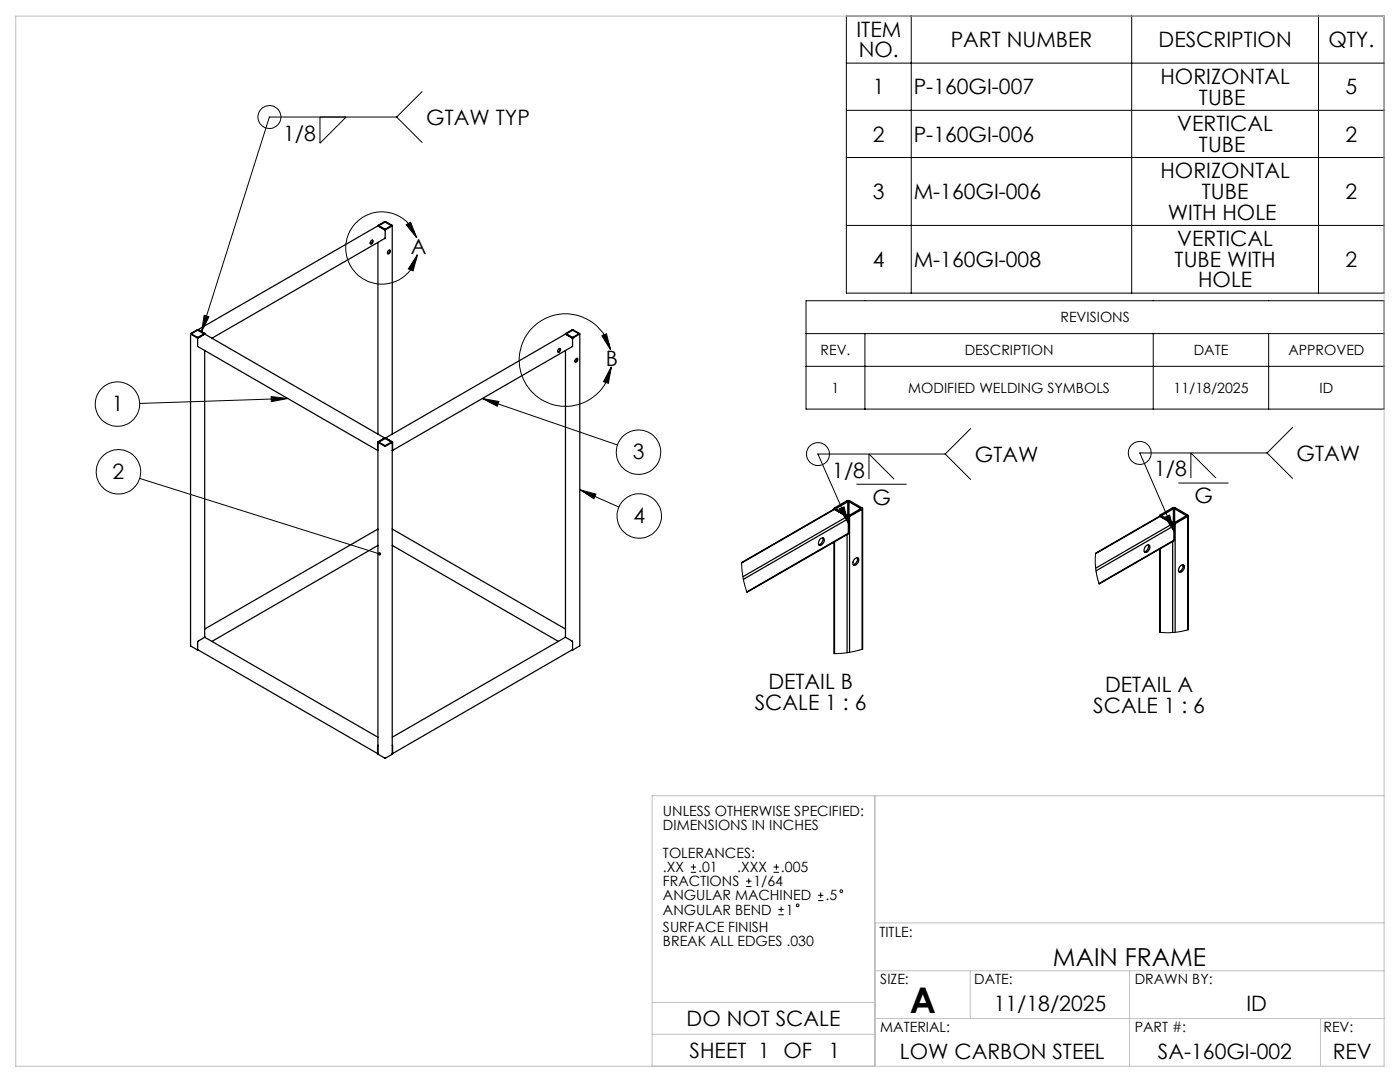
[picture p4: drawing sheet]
<svg xmlns="http://www.w3.org/2000/svg" width="279mm" height="216mm" viewBox="0 0 279 216" stroke-linecap="round" stroke-linejoin="round" font-family="sans-serif">
<g fill="none" stroke="#000" stroke-width=".25">
<path d="M74 48a.25 .25 0 0 1 .4 0 .25 .25 0 0 1 0 .4 .27 .27 0 0 1-.2 .3 .27 .27 0 0 1-.3-.3zM74.3 47.9a.54 .54 0 0 1-.4 .7M75.4 45v.1M75.4 48.4v38.2M75.5 45.1v-.2l1.3-.7 1.5 .8-1.3 .8h-.3M75.5 45.1l-36 20.7M75.5 45.1l1.2 .7M75.6 45l1.3-.7 1.2 .7-1.3 .7zM76.7 45.8l.2 .2-.1 1.6-34.5 19.9M77.5 50h.1a.23 .23 0 0 1 .3 0 .23 .23 0 0 1 0 .3 .29 .29 0 0 1-.2 .3 .29 .29 0 0 1-.4-.1zM77.8 49.9v.3l-.5 .4M78.3 45v41.6"/>
<path d="M38 66.6v62.3l1.5 .7M38.2 66.6l1.3-.7 1.1 .7-1.2 .7zM39.6 67.4l-.2 .2 .1 1.5 35.9 20.8M40.8 66.5l.1 .2M40.8 66.5l-1.4-.7-1.4 .8 1.4 .9 .2-.1M40.8 66.5v.2M40.8 66.7h.1M40.8 66.7l-1.2 .7M40.9 66.6v.1M40.9 70v57.2M40.9 66.7l35.9 20.7M111.5 69.6a.26 .26 0 0 1 .4 0 .26 .26 0 0 1-.1 .4 .26 .26 0 0 1-.2 .3 .26 .26 0 0 1-.3-.2z"/>
<path d="M111.7 69.5v.5l-.4 .2M112.9 66.6v.1M112.9 70v57.2M112.9 66.7v-.2l1.3-.7 1.5 .8-1.3 .8h-.2M112.9 66.7l-36 20.7M112.9 66.7l1.3 .7M113.1 66.6l1.2-.7 1.2 .7-1.3 .7zM114.2 67.4l.1 1.7-36 20.8M115 71.6a.21 .21 0 0 1 .3 0 .21 .21 0 0 1 0 .3 .29 .29 0 0 1-.2 .3 .29 .29 0 0 1-.4-.2zM115.1 71.5h.1a.56 .56 0 0 1-.4 .7M115.7 66.6v62.3l-1.5 .7M75.4 88.2v62.3l1.4 .8 1.5-.8v-62.3"/>
<path d="M75.5 88.2v.1l1.3 .7 1.4-.7v-.1M75.5 88.2l1.4-.8 1.3 .8M75.5 88.2l-.1 .1v1.6M75.6 88.2l1.3-.7 1.2 .8-1.3 .6zM78.2 88.2l.2 .1-.1 1.6M75.4 108.8l-33.1 19.2M75.4 105.6l-34.5 19.9M78.3 105.6l34.6 19.9M78.3 108.8l33.1 19.2M163.7 107.6a.48 .48 0 0 1 .7-.2 .48 .48 0 0 1 .1 .7 .71 .71 0 0 1-1.1 .6v-.5zM164.2 107.3a1.11 1.11 0 0 1-.8 1.4M166.4 101.5v.1"/>
<path d="M166.4 108.2v22.2M166.5 101.6l-.1-.1 .1-.1 2.7-1.5h.3l2.5 1.5 .2 .1-.2 .1M166.5 101.6h-.1l-18.4 10.7M166.5 101.6l-18.5 10.8M166.5 101.6l2.6 1.5M166.5 108.1v22.3M166.9 101.4v.2M166.9 101.6l2.3 1.3M169.1 103.1h.4M169.1 103.1l.2 .4M169.1 106.6v23.6M169.1 103.1l-20.8 12"/>
<path d="M169.2 100.1h.2M169.2 102.9h.2M169.2 100.1l-2.3 1.3M169.2 100.1v2.8M169.3 106.4l-.1 .2-20.1 11.6M169.3 103.5v2.9M169.3 103.5l-21 12.1M169.3 106.4l-20.3 11.7M169.4 100.1l2.3 1.3M169.4 100.1v2.8M169.5 103.1v27.1M170.5 111.6a.47 .47 0 0 1 .7-.3 .47 .47 0 0 1 .1 .7 .73 .73 0 0 1-1 .7l-.1-.5z"/>
<path d="M171.1 111.3a1.14 1.14 0 0 1-.8 1.4M171.7 101.4v.2M171.7 101.6l-2.3 1.3M172 101.6l-2.5 1.5M172 101.6v27.9M172.2 101.5v28M228.8 108.8a.45 .45 0 0 1 .6 0 .45 .45 0 0 1 0 .7 .71 .71 0 0 1-1 .6v-.5zM229.2 108.7a1.14 1.14 0 0 1-.8 1.4M231.4 102.9v.1M231.4 109.6v16.6M231.5 103l-.1-.1 .1-.1 2.8-1.6 2.7 1.6 .1 .1-.1 .1M231.5 103h-.1l-12.7 7.4"/>
<path d="M231.5 103l-12.8 7.5M231.5 103l2.5 1.5M231.5 109.5v16.7M231.9 102.8v.2M231.9 103l2.3 1.3M234 104.5h.5M234 104.5l.3 .4M234 108.1v18.1M234 104.5l-15.3 8.9M234.2 104.3h.2M234.2 101.5h.2M234.2 101.5l-2.3 1.3"/>
<path d="M234.2 101.5v2.8M234.3 107.8l-.1 .2-14.8 8.5M234.3 104.9v2.9M234.3 104.9l-15.6 9M234.3 107.8l-15 8.7M234.4 101.5l2.2 1.3M234.4 101.5v2.8M234.5 104.5v21.7M235.6 112.9a.43 .43 0 0 1 .6-.2 .43 .43 0 0 1 .2 .6 .76 .76 0 0 1-1.2 .7v-.5zM236 112.7a1.08 1.08 0 0 1-.7 1.4M236.6 102.8v.2M236.6 103l-2.2 1.3"/>
<path d="M237 103l-2.5 1.5M237 103v22.7M237.1 102.9v22.8M40.9 127.1v.1M40.9 127.2l-1.4 .8v1.6l35.9 20.8M40.9 127.2l34.5 19.9M112.8 127.2l1.4 .8v1.6M112.8 127.2l-34.5 19.9M112.9 127.1l-.1 .1M114.2 129.6l-35.9 20.8M75.4 148.7v1.7M78.3 148.7v1.7"/>
</g>
<g fill="none" stroke="#000" stroke-width=".2">
<path d="M84.2 18.3l-5 5.1M168.9 3.2h107.3v55.3h-107.3zM168.9 12.6h107.3M181.9 3.2v55.3M225.8 3.2v55.3M263.1 3.2v55.3M63.9 23.4v5.2l5.2-5.2M79.2 23.4h-25.4l-13.6 42.8M79.2 23.4l5 5M168.9 22h107.3M168.9 31.4h107.3M81.1 44.8l.9-.5 1.1 3.1z"/>
<path d="M83.1 47.4a7.2 7.2 0 0 0-11.2-3.7 7.2 7.2 0 0 0 .5 11.8 7.2 7.2 0 0 0 10.9-4.7M83.3 50.8l-.9 3.2-.9-.3zM168.9 45h107.3M40.7 62.9l1 .3-1.5 3zM54.1 79.1l3.3 .4-3.2 .7zM57.4 79.5l-29.5 1M96.3 79.5l3.3 .6-.4 1zM96.3 79.5l26.9 9.3M120.1 67l.9-.4 .8 3.2zM121.8 69.8a9.2 9.2 0 0 0-14.4-5.4 9.2 9.2 0 0 0 .7 15.4 9.2 9.2 0 0 0 13.9-6.6M122 73.2l-.6 3.3-1-.3zM160.9 60h115.3v21.6h-115.3z"/>
<path d="M160.9 66.6h115.3M160.9 73.1h115.3M172.6 66.6v15M230.2 66.6v15M253.2 66.6v15M27.9 95.5l47.8 15M115.7 97.7l3.2 .9-.4 .9zM115.7 97.7l7.8 3.5M170.9 96.6h10M173.4 95.6v-5l5 5M188.6 90.6h-25.4l6.1 13.8M188.6 90.6l5.1 5.1"/>
<path d="M193.7 85.5l-5.1 5.1M235.2 96.4h10M237.7 95.4v-5l5 5M252.9 90.4h-25.4l6.8 15.6M252.9 90.4l5.1 5.1M258 85.3l-5.1 5.1M148 112.3l.3 3.1 .8 2.8M167.5 101.5l1-.4 .8 3.3zM218.7 110.4v3.3l.7 2.8M232.5 103.2l.9-.4 .9 3.2zM172.2 129.5l-3.1 .7-2.7 .2M237.1 125.7l-3 .5h-2.7"/>
<path d="M137.9 174.1h1M137.9 173h1M138.4 172.4v1.1M148.9 176.9h1.1M148.9 175.8h1.1M149.4 175.3v1.1M154.4 174.1h1.1M154.4 173h1.1M154.9 172.4v1.1M163.3 179.7h1M163.3 178.6h1M163.8 178.1v1.1"/>
<path d="M155.3 182.5h1.1M155.3 181.5h1.1M155.9 180.9v1.1"/>
<circle cx="53.8" cy="23.4" r="2.29"/>
<circle cx="23.4" cy="80.6" r="4.4"/>
<circle cx="23.6" cy="94.1" r="4.4"/>
<circle cx="127.4" cy="90.2" r="4.4"/>
<circle cx="163.2" cy="90.6" r="2.28"/>
<circle cx="227.5" cy="90.4" r="2.28"/>
<circle cx="127.6" cy="103" r="4.4"/>
<circle cx="167.9" cy="177.8" r=".27"/>
<circle cx="159.2" cy="180.6" r=".27"/>
</g>
<path d="M3.1 3.2h273.1v209.6h-273.1zM174.6 158.8v54M276.2 158.8h-146.1v54M174.6 193.7h101.6M174.6 184.2h101.6M193.6 193.7v9.5M225.4 193.7v19.1M130.1 200h44.5M130.1 206.4h44.5M174.6 203.2h101.6M263.5 203.2v9.6" fill="none" stroke="#c0c0c0" stroke-width=".2"/>
<path d="M81.1 44.8l.9-.5 1.1 3.1zM83.3 50.8l-.9 3.2-.9-.3zM120.1 67l.9-.4 .8 3.2zM122 73.2l-.6 3.3-1-.3zM96.3 79.5l3.3 .6-.4 1zM115.7 97.7l3.2 .9-.4 .9zM75.5 110.2v.1a.33 .33 0 0 0 .1 .5 .33 .33 0 0 0 .5-.2l-.4-.1h.4a.35 .35 0 0 0-.2-.3 .35 .35 0 0 0-.4 0zM54.1 79.1l3.3 .4-3.2 .7zM40.7 62.9l1 .3-1.5 3zM232.5 103.2l.9-.4 .9 3.2zM167.5 101.5l1-.4 .8 3.3z" fill="#000"/>
<text font-size="7.1" x="181.6" y="202">A</text>
<text font-size="4.9" x="210.1" y="192.8">MAIN FRAME</text>
<g font-size="4.2">
<text x="170.9" y="7.4">ITEM</text>
<text x="171.4" y="11.5">NO.</text>
<text x="189.7" y="9.4">PART NUMBER</text>
<text x="231.2" y="9.4">DESCRIPTION</text>
<text x="265.1" y="9.4">QTY.</text>
<text x="231.6" y="16.8">HORIZONTAL</text>
<text x="174.2" y="18.8">1</text>
<text x="182.4" y="18.8">P-160GI-007</text>
<text x="239.3" y="20.9">TUBE</text>
<text x="268.5" y="18.8">5</text>
<text x="56.5" y="28">1/8</text>
<text x="85.1" y="24.9">GTAW TYP</text>
<text x="174.2" y="28.2">2</text>
<text x="182.4" y="28.2">P-160GI-006</text>
<text x="235" y="26.2">VERTICAL</text>
<text x="268.5" y="28.2">2</text>
<text x="231.6" y="35.6">HORIZONTAL</text>
<text x="239.3" y="30.3">TUBE</text>
<text x="174.2" y="39.7">3</text>
<text x="182.4" y="39.7">M-160GI-006</text>
<text x="239.9" y="39.7">TUBE</text>
<text x="268.5" y="39.7">2</text>
<text x="233.1" y="43.8">WITH HOLE</text>
<text x="82" y="50.7">A</text>
<text x="174.2" y="53.2">4</text>
<text x="182.4" y="53.2">M-160GI-008</text>
<text x="234.4" y="53.2">TUBE WITH</text>
<text x="235" y="49.1">VERTICAL</text>
<text x="268.5" y="53.2">2</text>
<text x="239.1" y="57.3">HOLE</text>
<text x="120.9" y="73.1">B</text>
<text x="22.3" y="82.1">1</text>
<text x="22.5" y="95.6">2</text>
<text x="126.3" y="91.7">3</text>
<text x="166.1" y="95.3">1/8</text>
<text x="194.6" y="92.2">GTAW</text>
<text x="230.3" y="95.1">1/8</text>
<text x="258.8" y="92">GTAW</text>
<text x="174.2" y="100.7">G</text>
<text x="238.4" y="100.5">G</text>
<text x="126.4" y="104.4">4</text>
<text x="153.3" y="137.5">DETAIL B</text>
<text x="150.6" y="141.6">SCALE 1 : 6</text>
<text x="218.2" y="142.2">SCALE 1 : 6</text>
<text x="220.5" y="138.1">DETAIL A</text>
<text x="198.3" y="201.7">11/18/2025</text>
<text x="248.8" y="201.7">ID</text>
<text x="137" y="204.7">DO NOT SCALE</text>
<text x="137.6" y="211.1">SHEET 1 OF</text>
<text x="165.4" y="211.1">1</text>
<text x="179.6" y="211.2">LOW CARBON STEEL</text>
<text x="231.1" y="211.2">SA-160GI-002</text>
<text x="266" y="211.2">REV</text>
</g>
<g font-size="2.8">
<text x="211.6" y="64.3">REVISIONS</text>
<text x="163.8" y="70.9">REV.</text>
<text x="192.5" y="70.9">DESCRIPTION</text>
<text x="238.2" y="70.9">DATE</text>
<text x="257.1" y="70.9">APPROVED</text>
<text x="166" y="78.4">1</text>
<text x="181.3" y="78.4">MODIFIED WELDING SYMBOLS</text>
<text x="234.2" y="78.4">11/18/2025</text>
<text x="263.3" y="78.4">ID</text>
<text x="132.3" y="162.7">UNLESS OTHERWISE SPECIFIED:</text>
<text x="132.3" y="165.6">DIMENSIONS IN INCHES</text>
<text x="132.3" y="171.2">TOLERANCES:</text>
<text x="132.3" y="174">.XX</text>
<text x="132.3" y="176.9">FRACTIONS</text>
<text x="132.3" y="179.7">ANGULAR MACHINED</text>
<text x="139.3" y="174">.01</text>
<text x="147.1" y="174">.XXX</text>
<text x="150.4" y="176.9">1/64</text>
<text x="155.9" y="174">.005</text>
<text x="164.7" y="179.7">.5</text>
<text x="132.3" y="182.5">ANGULAR BEND</text>
<text x="132.3" y="186">SURFACE FINISH</text>
<text x="156.8" y="182.5">1</text>
<text x="132.3" y="188.8">BREAK ALL EDGES .030</text>
<text x="175.5" y="186.9">TITLE:</text>
<text x="175.7" y="196.4">SIZE:</text>
<text x="194.4" y="196.4">DATE:</text>
<text x="226.5" y="196.4">DRAWN BY:</text>
<text x="175.7" y="206">MATERIAL:</text>
<text x="226.5" y="206">PART #:</text>
<text x="264.1" y="206">REV:</text>
</g>
</svg>
